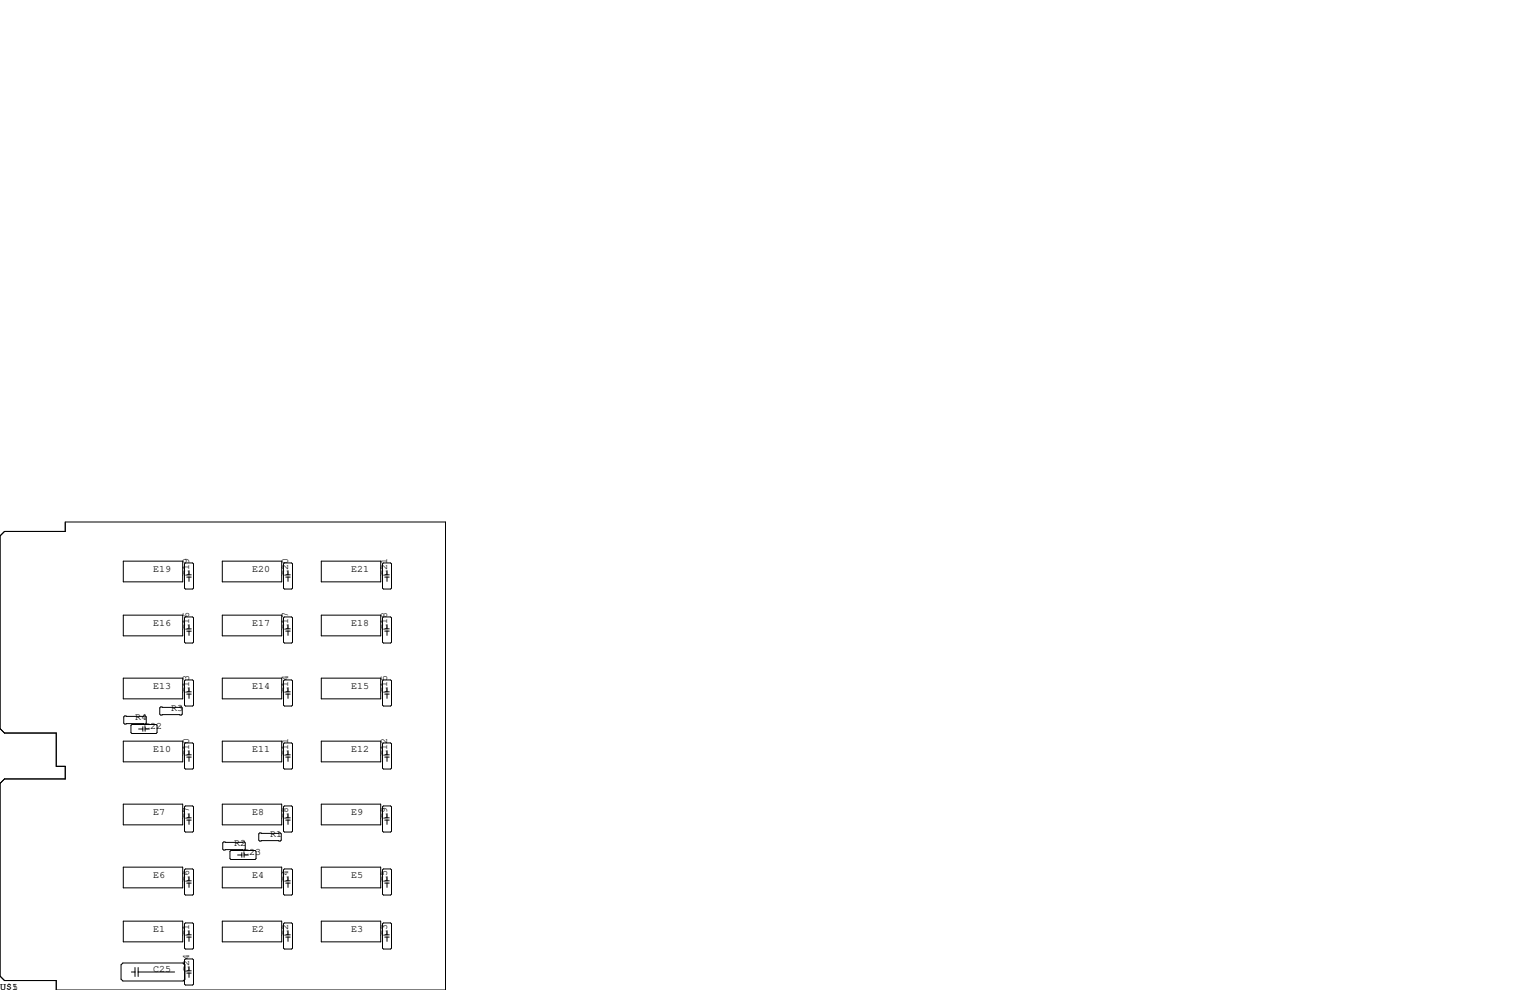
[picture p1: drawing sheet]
<svg xmlns="http://www.w3.org/2000/svg" width="432mm" height="279mm" viewBox="0 0 432 279" stroke-linecap="round" stroke-linejoin="round" font-family="sans-serif">
<g fill="none" stroke="#000" stroke-width=".28">
<path d="M0 151.3l1.3-1.3h17.1v-2.7h107.3v132.1h-109.8v-2.7h-14.6l-1.3-1.2v-54.4l1.3-1.3h17.1v-3.5h-2.5v-9.4h-14.6l-1.3-1.3zM34.8 158.4h16.8v5.8h-16.8zM52.1 159.1l.2-.2h2.1l.2 .2v6.9l-.2 .2h-2.1l-.2-.2zM62.7 158.4h16.8v5.8h-16.8zM80 159.1l.3-.2h2l.3 .2v6.9l-.3 .2h-2l-.3-.2zM90.7 158.4h16.7v5.8h-16.7zM108 159.1l.2-.2h2l.3 .2v6.9l-.3 .2h-2l-.2-.2zM34.8 173.6h16.8v5.9h-16.8zM52.3 174.1h2.1l.2 .3v6.8l-.2 .3h-2.1l-.2-.3v-6.8zM52.7 177.5h1.3M52.7 178.1h1.3M52.7 162.9h1.3"/>
<path d="M52.7 162.2h1.3M53.3 161v1.2M53.3 162.9v1.2M53.3 176.3v1.2M53.3 178.1v1.2M62.7 173.6h16.8v5.9h-16.8zM80.3 174.1h2l.3 .3v6.8l-.3 .3h-2l-.3-.3v-6.8zM80.6 178.1h1.3M80.6 177.5h1.3M80.6 162.9h1.3M80.6 162.2h1.3M81.3 161v1.2"/>
<path d="M81.3 162.9v1.2M81.3 176.3v1.2M81.3 178.1v1.2M90.7 173.6h16.7v5.9h-16.7zM108.2 174.1h2l.3 .3v6.8l-.3 .3h-2l-.2-.3v-6.8zM108.6 178.1h1.3M108.6 177.5h1.3M108.6 162.9h1.3M108.6 162.2h1.3M109.2 161v1.2M109.2 162.9v1.2M109.2 176.3v1.2"/>
<path d="M109.2 178.1v1.2M34.8 191.4h16.8v5.8h-16.8zM45.3 199.5h5.9l.2 .3v1.7l-.2 .3h-5.9l-.2-.3v-1.7zM52.3 191.9h2.1l.2 .3v6.8l-.2 .3h-2.1l-.2-.3v-6.8zM52.7 195.9h1.3M52.7 195.2h1.3M53.3 194.1v1.1M53.3 195.9v1.2M62.7 191.4h16.8v5.8h-16.8zM80 192.2l.3-.3h2l.3 .3v6.8l-.3 .3h-2l-.3-.3zM80.6 195.9h1.3M80.6 195.2h1.3"/>
<path d="M81.3 194.1v1.1M81.3 195.9v1.2M90.7 191.4h16.7v5.8h-16.7zM108.2 191.9h2l.3 .3v6.8l-.3 .3h-2l-.2-.3v-6.8zM108.6 195.9h1.3M108.6 195.2h1.3M109.2 194.1v1.1M109.2 195.9v1.2M34.8 209.2h16.8v5.8h-16.8zM35.2 202.1h5.8l.3 .2v1.8l-.3 .2h-5.8l-.3-.2v-1.8zM37 204.7l.2-.2h6.9l.2 .2v2.1l-.2 .2h-6.9l-.2-.2zM39.1 205.7h1.2"/>
<path d="M40.3 205.1v1.3M40.9 205.1v1.3M40.9 205.7h1.3M52.3 209.7h2.1l.2 .2v6.9l-.2 .2h-2.1l-.2-.2v-6.9zM52.7 213.7h1.3M52.7 213h1.3M53.3 211.8v1.2M53.3 213.7v1.2M62.7 209.2h16.8v5.8h-16.8zM80.3 209.7h2l.3 .2v6.9l-.3 .2h-2l-.3-.2v-6.9zM80.6 213.7h1.3M80.6 213h1.3"/>
<path d="M81.3 211.8v1.2M81.3 213.7v1.2M90.7 209.2h16.7v5.8h-16.7zM108.2 209.7h2l.3 .2v6.9l-.3 .2h-2l-.2-.2v-6.9zM108.6 213.7h1.3M108.6 213h1.3M109.2 211.8v1.2M109.2 213.7v1.2M34.8 226.9h16.8v5.9h-16.8zM52.3 227.5h2.1l.2 .2v6.9l-.2 .2h-2.1l-.2-.2v-6.9zM52.7 231.4h1.3M52.7 230.8h1.3"/>
<path d="M53.3 229.6v1.2M53.3 231.4v1.3M62.7 226.9h16.8v5.9h-16.8zM63.1 237.6h5.9l.2 .3v1.7l-.2 .3h-5.9l-.2-.3v-1.7zM73.3 235.1h5.8l.3 .2v1.8l-.3 .3h-5.8l-.3-.3v-1.8zM80.3 227.5h2l.3 .2v6.9l-.3 .2h-2l-.3-.2v-6.9zM80.6 231.4h1.3M80.6 230.8h1.3M81.3 229.6v1.2M81.3 231.4v1.3M90.7 226.9h16.7v5.9h-16.7zM108.2 227.5h2l.3 .2v6.9l-.3 .2h-2l-.2-.2v-6.9z"/>
<path d="M108.6 231.4h1.3M108.6 230.8h1.3M109.2 229.6v1.2M109.2 231.4v1.3M34.8 244.7h16.8v5.9h-16.8zM34.8 260h16.8v5.8h-16.8zM52.1 245.5l.2-.3h2.1l.2 .3v6.8l-.2 .3h-2.1l-.2-.3zM52.7 249.2h1.3M52.7 248.6h1.3M53.3 247.4v1.2M53.3 249.2v1.2M62.7 244.7h16.8v5.9h-16.8z"/>
<path d="M62.7 260h16.8v5.8h-16.8zM64.9 240.3l.3-.3h6.8l.3 .3v2l-.3 .3h-6.8l-.3-.3zM67.1 241.3h1.1M68.2 240.7v1.2M68.9 240.7v1.2M68.9 241.3h1.2M80 245.5l.3-.3h2l.3 .3v6.8l-.3 .3h-2l-.3-.3zM80.6 249.2h1.3M80.6 248.6h1.3M81.3 247.4v1.2M81.3 249.2v1.2M90.7 244.7h16.7v5.9h-16.7z"/>
<path d="M90.7 260h16.7v5.8h-16.7zM108 245.5l.2-.3h2l.3 .3v6.8l-.3 .3h-2l-.2-.3zM108.6 249.2h1.3M108.6 248.6h1.3M109.2 247.4v1.2M109.2 249.2v1.2M34.2 272.3l.5-.5h17l.5 .5v4.1l-.5 .5h-17l-.5-.5zM37.1 274.3h1M38.1 273v2.6M39 273v2.6M39 274.3h10.3M52.1 260.7l.2-.2h2.1l.2 .2v6.9l-.2 .2h-2.1l-.2-.2z"/>
<path d="M52.1 270.9l.2-.3h2.1l.2 .3v6.8l-.2 .3h-2.1l-.2-.3zM52.7 264.5h1.3M52.7 263.8h1.3M52.7 274.6h1.3M52.7 274h1.3M53.3 262.6v1.2M53.3 264.5v1.2M53.3 272.8v1.2M53.3 274.6v1.2M80 260.7l.3-.2h2l.3 .2v6.9l-.3 .2h-2l-.3-.2zM80.6 264.5h1.3M80.6 263.8h1.3"/>
<path d="M81.3 262.6v1.2M81.3 264.5v1.2M108 260.7l.2-.2h2l.3 .2v6.9l-.3 .2h-2l-.2-.2zM108.6 264.5h1.3M108.6 263.8h1.3M109.2 262.6v1.2M109.2 264.5v1.2"/>
</g>
<g font-size="2.8">
<text x="43.2" y="161.3">E19</text>
<text x="71.1" y="161.3">E20</text>
<text x="99.1" y="161.3">E21</text>
<text x="53.3" y="162.6" transform="rotate(-90 53.3 162.6)">C19</text>
<text x="81.3" y="162.6" transform="rotate(-90 81.3 162.6)">C20</text>
<text x="109.2" y="162.6" transform="rotate(-90 109.2 162.6)">C21</text>
<text x="43.2" y="176.5">E16</text>
<text x="53.3" y="177.8" transform="rotate(-90 53.3 177.8)">C16</text>
<text x="71.1" y="176.5">E17</text>
<text x="81.3" y="177.8" transform="rotate(-90 81.3 177.8)">C17</text>
<text x="99.1" y="176.5">E18</text>
<text x="109.2" y="177.8" transform="rotate(-90 109.2 177.8)">C18</text>
<text x="43.2" y="194.3">E13</text>
<text x="53.3" y="195.6" transform="rotate(-90 53.3 195.6)">C13</text>
<text x="71.1" y="194.3">E14</text>
<text x="81.3" y="195.6" transform="rotate(-90 81.3 195.6)">C14</text>
<text x="99.1" y="194.3">E15</text>
<text x="109.2" y="195.6" transform="rotate(-90 109.2 195.6)">C15</text>
<text x="38.1" y="203.2">R4</text>
<text x="48.3" y="200.7">R3</text>
<text x="40.6" y="205.7">C22</text>
<text x="43.2" y="212.1">E10</text>
<text x="53.3" y="213.4" transform="rotate(-90 53.3 213.4)">C10</text>
<text x="71.1" y="212.1">E11</text>
<text x="81.3" y="213.4" transform="rotate(-90 81.3 213.4)">C11</text>
<text x="99.1" y="212.1">E12</text>
<text x="109.2" y="213.4" transform="rotate(-90 109.2 213.4)">C12</text>
<text x="43.2" y="229.9">E7</text>
<text x="53.3" y="231.1" transform="rotate(-90 53.3 231.1)">C7</text>
<text x="71.1" y="229.9">E8</text>
<text x="81.3" y="231.1" transform="rotate(-90 81.3 231.1)">C8</text>
<text x="99.1" y="229.9">E9</text>
<text x="109.2" y="231.1" transform="rotate(-90 109.2 231.1)">C9</text>
<text x="66" y="238.8">R2</text>
<text x="76.2" y="236.2">R1</text>
<text x="68.6" y="241.3">C23</text>
<text x="43.2" y="247.6">E6</text>
<text x="53.3" y="248.9" transform="rotate(-90 53.3 248.9)">C6</text>
<text x="71.1" y="247.6">E4</text>
<text x="81.3" y="248.9" transform="rotate(-90 81.3 248.9)">C4</text>
<text x="99.1" y="247.6">E5</text>
<text x="109.2" y="248.9" transform="rotate(-90 109.2 248.9)">C5</text>
<text x="43.2" y="262.9">E1</text>
<text x="71.1" y="262.9">E2</text>
<text x="99.1" y="262.9">E3</text>
<text x="53.3" y="264.2" transform="rotate(-90 53.3 264.2)">C1</text>
<text x="81.3" y="264.2" transform="rotate(-90 81.3 264.2)">C2</text>
<text x="109.2" y="264.2" transform="rotate(-90 109.2 264.2)">C3</text>
<text x="43.2" y="274.3">C25</text>
<text x="53.3" y="274.3" transform="rotate(-90 53.3 274.3)">C24</text>
<text x="0" y="279.4">U$5</text>
<text x="3.4" y="279.4">1</text>
</g>
</svg>
